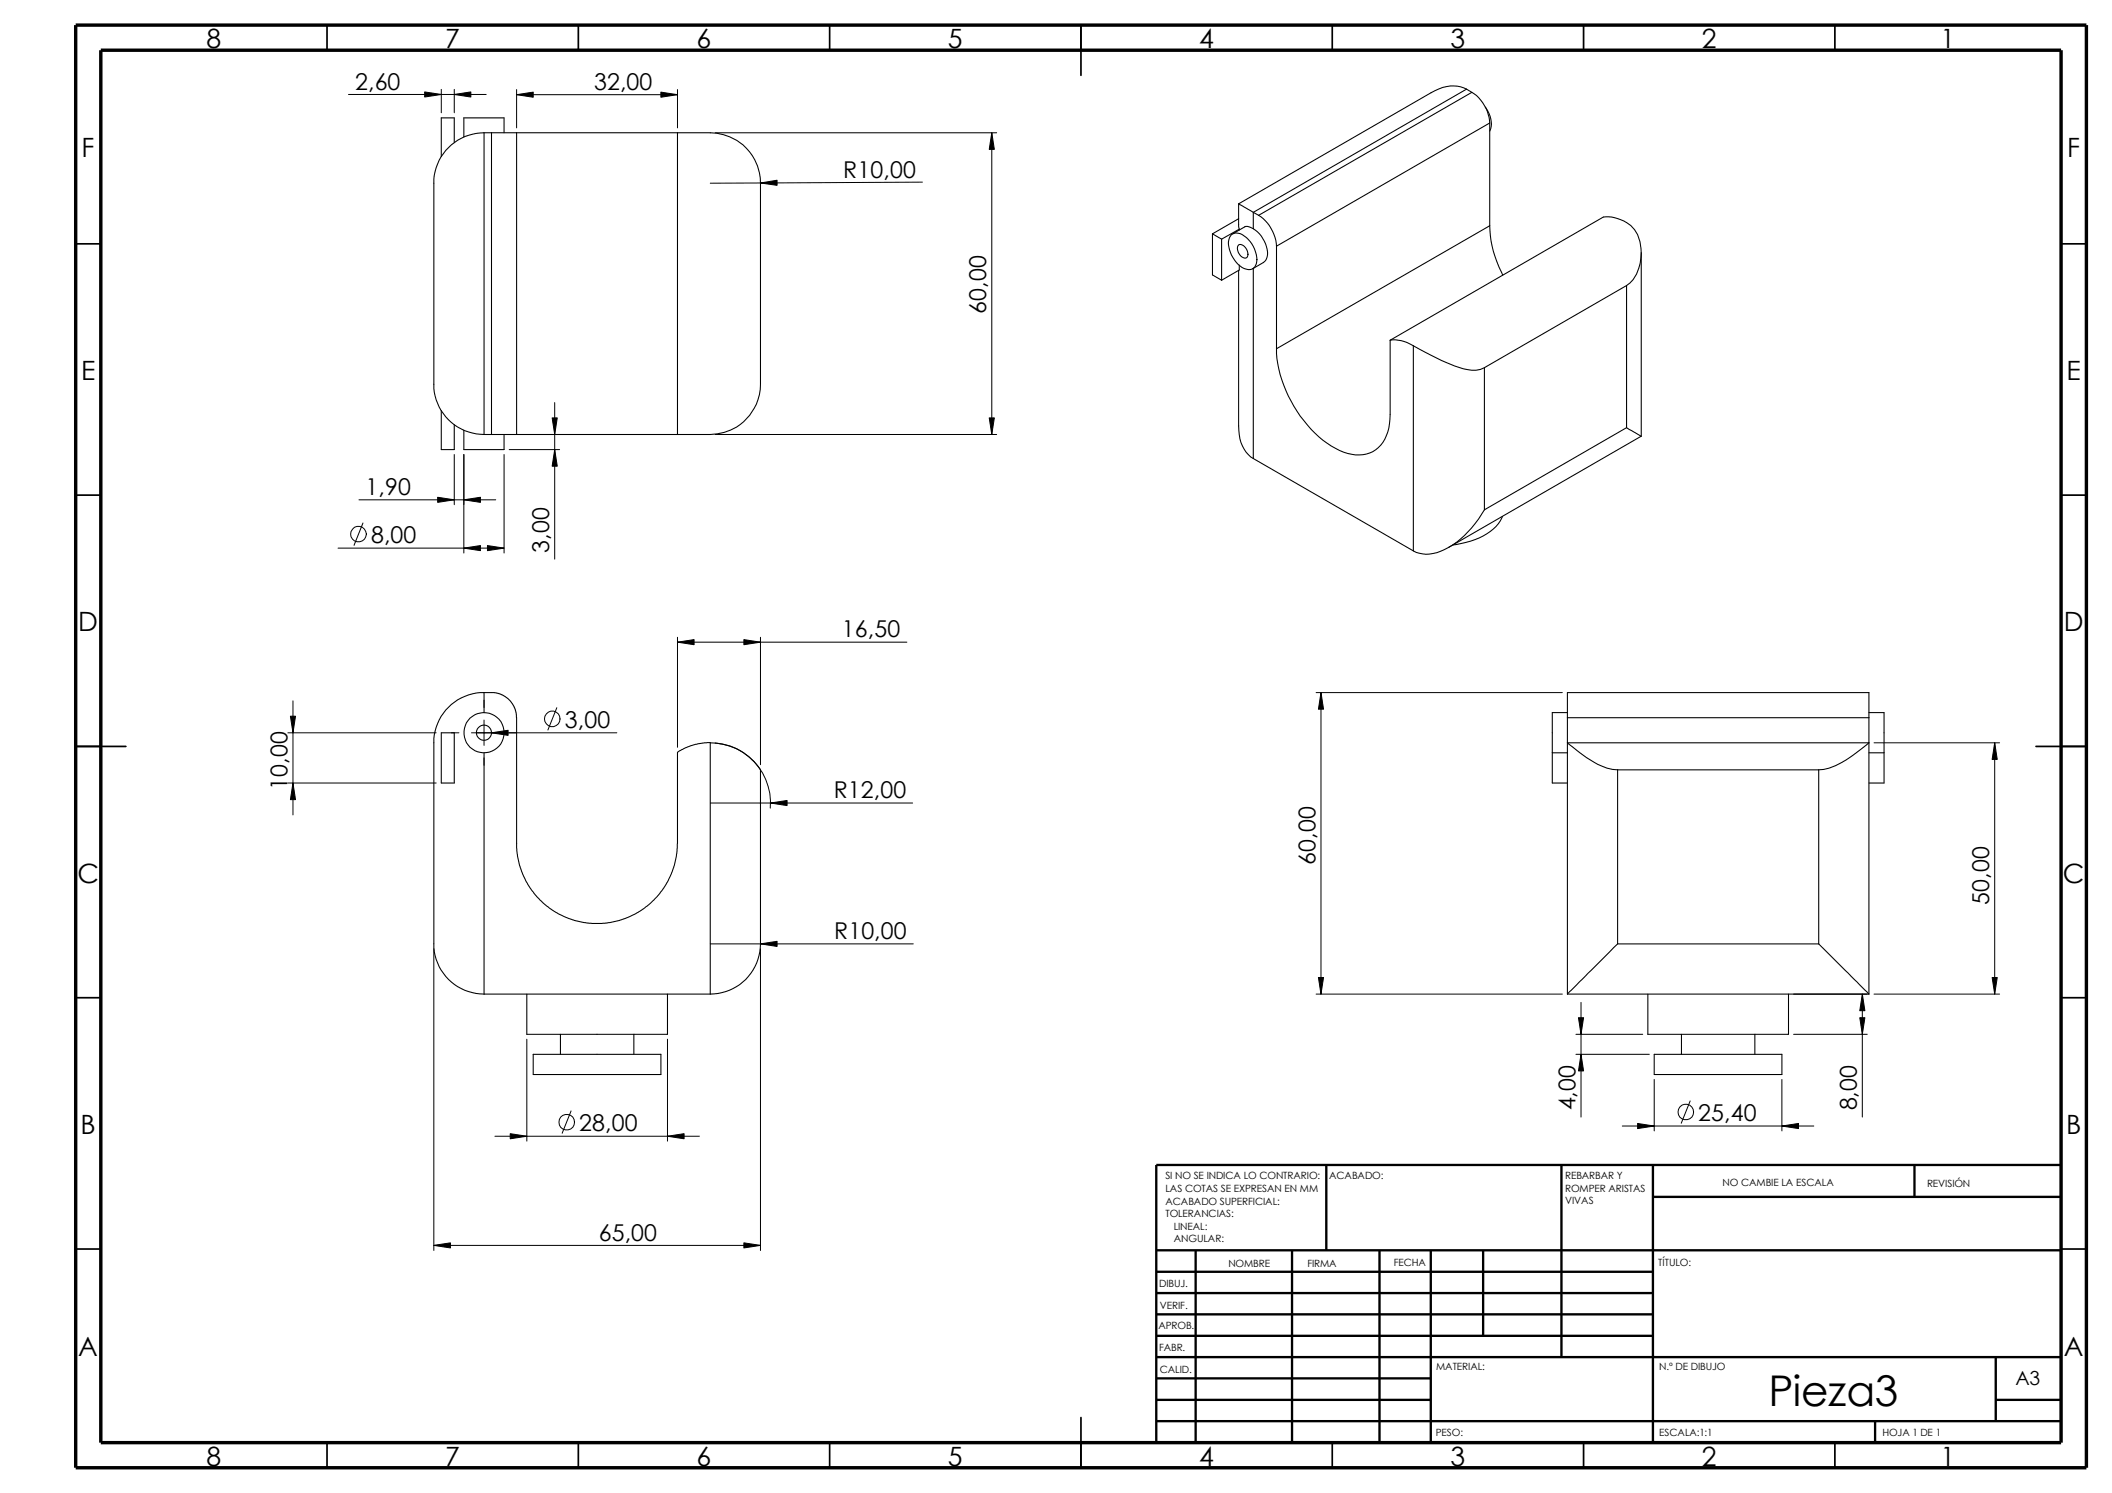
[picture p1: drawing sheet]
<svg xmlns="http://www.w3.org/2000/svg" width="420mm" height="297mm" viewBox="0 0 420 297" stroke-linecap="round" stroke-linejoin="round" font-family="sans-serif">
<g fill="none" stroke="#000" stroke-width=".34">
<path d="M65.1 5v5M115.1 5v5M165 5v5M215 5v10M265 5v5M315 5v5M365 5v5M15.1 48.5h5M410 48.5h5.1M15.1 98.5h5M410 98.5h5.1M15.1 148.5h9.9"/>
<path d="M405 148.5h10.1M15.1 198.5h5M410 198.5h5.1M15.1 248.5h5M410 248.5h5.1M65.1 287v5M115.1 287v5M165 287v5M215 282v10M265 287v5M315 287v5M365 287v5"/>
</g>
<g fill="none" stroke="#000" stroke-width=".47">
<path d="M263.9 231.8v17M310.6 231.8v38.2M328.8 238.1h81.2M328.8 231.8v55.2M380.9 231.8v6.3M410 231.8h-180v55.2M230 248.8h180M230 257.3h98.8M230 253h98.8M237.9 248.8v38.2M257 248.8v38.2M274.4 248.8v38.2"/>
<path d="M284.6 248.8v38.2M295.1 248.8v17M230 261.5h98.8M230 265.8h98.8M230 278.5h54.6M230 274.2h54.6M230 270h180M397 278.5h13M397 270v12.7M230 282.7h180M373 282.7v4.3"/>
</g>
<path d="M15.1 5h400v287h-400zM20.1 10h389.9v277h-389.9z" fill="none" stroke="#000" stroke-width=".68" stroke-linecap="butt"/>
<g fill="none" stroke="#000" stroke-width=".21">
<path d="M291.7 17.7a7 7 0 0 0-7 .8l-38.3 22.1M291.7 17.7l-42.4 24.5M291.7 17.7l1.1 .7M292.8 18.4a7.9 7.9 0 0 1 3.6 6.1M292.8 18.4l-42.4 24.4M90.4 28.4v-4.9h-2.6v7.7M96.3 26.4a10 10 0 0 0-10 10v40.1a10 10 0 0 0 10 9.9M96.3 26.4h45a10 10 0 0 1 10 10v40.1a10 10 0 0 1-10 9.9h-45M96.3 26.4v60M97.8 26.4v60M100.3 26.4v-2.9h-8v3.8M102.8 26.4v60"/>
<path d="M134.8 26.4v60M295.5 21.3a4.9 4.9 0 0 1 .9 4.8M296.4 24.5l-42.5 24.5M296.4 24.5v20.4M241.2 46.5l1.8 1.1M241.2 46.5v8.2l1.8 1.1M243 47.6v8.2M245 46.7a2.35 2.35 0 0 1 2.9 .5 5.8 5.8 0 0 1 2 5.3 1.58 1.58 0 0 1-2.4 .9 6 6 0 0 1-3-5.7zM246.4 48.7a1.73 1.73 0 0 1 1.8 2.2 .65 .65 0 0 1-.5 .5 .65 .65 0 0 1-.6-.3 1.88 1.88 0 0 1-.7-2.4zM246.4 40.6v4.4l.1 .6M246.4 53.8v31a7.1 7.1 0 0 0 2.9 6.4M246.4 40.6l2.9 1.6"/>
<path d="M246.4 43.5l-5.2 3M246.5 45.6v.2M246.5 52.7v1l-3.5 2.1M246.5 45.6l-3.5 2M249.3 45.5a6 6 0 0 1 2.8 5.6 1.6 1.6 0 0 1-.8 1.1l-2.1 1.3M249.3 45.5l-.4-.2a1.37 1.37 0 0 0-1.3-.2l-2.4 1.4M249.3 42.2v3.3M249.3 53.4v37.8M249.3 42.2l1.1 .6M250.4 42.8a8 8 0 0 1 3.5 6.2M253.9 49v20.4M296.4 44.9a21.9 21.9 0 0 0 2.5 9.8"/>
<path d="M296.4 44.9l-42.5 24.5M323.6 56.8a7.4 7.4 0 0 0 2.9-6.3 6.5 6.5 0 0 0-3.5-6.6l-2.4-.7h-1.6l-42.4 24.5M323.6 56.8l-28.3 16.4M323.6 56.8v28.3M326.5 50.2v36.6M276.6 67.7a6.7 6.7 0 0 1 4.6 1.1M276.6 67.7v14.8a8.1 8.1 0 0 1-3.5 7.4 7.7 7.7 0 0 1-7.4-.7 24.2 24.2 0 0 1-9.9-11.5 20.9 20.9 0 0 1-1.9-8.3M281.2 68.8a53.1 53.1 0 0 0 9.9 4.6 5.9 5.9 0 0 0 4.2-.2M281.2 68.8v40.8M295.3 73.2v28.2M87.8 81.7v7.8h2.6v-5M92.3 85.6v3.9h8v-3.1"/>
<path d="M249.3 91.2l31.9 18.4M323.6 85.1l2.9 1.7M323.6 85.1l-28.3 16.3M326.5 86.8l-38.3 22.1M295.3 101.4a18.4 18.4 0 0 1-9.4 8.5 5.9 5.9 0 0 1-4.7-.3M298.9 102.7a10 10 0 0 1-7.2 5.2l-2.6 .5M96.3 137.8h2.4l1 .3 .8 .5 1.4 1.4 .5 .8 .3 1.1 .1 26.8 .6 3.5 .6 1.7 1 2.1 1.2 1.8 2.5 2.5 1.8 1.2 2.1 1 1.7 .6 1.9 .5 1.6 .1 2.9-.1 2.5-.5 1.7-.6 2.1-1 1.8-1.2 2-1.9 1.3-1.7 .7-1.2 1-2.2 .3-1.1 .6-2.9 .1-19.6 1.5-.9 2.1-.7 2.9-.4M96.3 137.8a10 10 0 0 0-10 10v40a10 10 0 0 0 10 10M96.3 137.8v4M87.8 145.8h2.6v10h-2.6zM96.3 149.8v48M141.3 147.8a11.8 11.8 0 0 1 10 5.4v34.6a10 10 0 0 1-10 10"/>
<path d="M141.3 147.8v50M308.8 149.8h3M311.8 141.8h-3v14h3M311.8 142.8h60M321.8 153.2a14.2 14.2 0 0 1-8-3.8l-2-1.6h60l-.3 .3a28.5 28.5 0 0 1-7.6 4.7l-2.1 .4M321.8 153.2h40M321.8 153.2v34.6M361.8 153.2v34.6M371.8 141.8h3v14h-3M371.8 149.8h3M96.3 197.8h45M104.8 197.8v8h28v-8"/>
<path d="M311.8 197.8h60M311.8 197.8v-60h60v60M321.8 187.8l-10 10M321.8 187.8h40M327.8 197.8v8h28v-8M361.8 187.8l10 10M106.1 209.8h25.4v4h-25.4zM111.5 205.8v4M126.1 205.8v4M329.1 209.8h25.4v4h-25.4zM334.5 205.8v4M349.1 205.8v4"/>
<circle cx="96.3" cy="145.8" r="1.5"/>
<circle cx="96.3" cy="145.8" r="4"/>
</g>
<g fill="none" stroke="#000" stroke-width=".2">
<path d="M69.3 18.8h27.4M84.5 18.3l3.3 .5-3.3 .5zM87.8 17.8v4.6M90.4 18.8l3.3-.5v1zM90.4 17.8v4.6M102.8 18.8l3.3-.5v1zM102.8 18.8h32M102.8 17.8v7.6M131.5 18.3l3.3 .5-3.3 .5zM134.8 17.8v7.6M142.3 26.4h56M151.3 36.4l3.3-.5v1z"/>
<path d="M183.5 36.2l-42.2 .2M197.3 26.4l.5 3.3h-1zM197.3 26.4v60M71.4 99.4h27.2M87.1 98.9l3.3 .5-3.3 .5zM90.4 90.4v10M92.3 99.4l3.3-.5v1zM92.3 90.4v19.6M100.3 90.4v19.6M101.3 89.5h10M109.8 83.1h1.1l-.5 3.3zM110.4 89.5l.5 3.3h-1.1z"/>
<path d="M110.4 80.1v31.2M142.3 86.4h56M196.8 83.1h1l-.5 3.3zM67.3 109.1h33M72.2 104.1l-1.8 4.4M92.3 109.1l3.3-.6v1.1zM97 108.5l3.3 .6-3.3 .5zM58.3 139.4v22.7M96.3 139.3v1.5M134.8 127.8l3.3-.5v1zM134.8 126.8v21.9M134.8 127.8h45.6"/>
<path d="M148 127.3l3.3 .5-3.3 .5zM151.3 126.8v25.3M261.8 137.8h49M262.8 137.8l.5 3.3h-1zM262.8 137.8v60M57.3 145.8h29.5M57.3 155.8h29.5M57.8 142.5h1l-.5 3.3zM58.3 155.8l.5 3.3h-1zM89.8 145.8h1.5M93.8 145.8h28.9M96.3 143.3v5"/>
<path d="M96.3 150.8v1.5M97.8 145.8l3.3-.5v1zM110.8 140.8l-1.8 4.4M141.3 159.8h40.3M142.3 147.8a11.9 11.9 0 0 1 10.9 13M153.3 159.8l3.3-.5v1zM372.8 147.8h25M396.8 147.8l.5 3.3h-1zM396.8 147.8v50M86.3 188.8v60M141.3 187.8h40.4M151.3 187.8l3.3-.5v1z"/>
<path d="M151.3 188.8v60M261.8 197.8h49M262.3 194.5h1l-.5 3.3zM314.5 199.4v22.8M356.8 197.8h14.7M370.5 197.8l.5 3.3h-1zM370.5 197.8v24.4M372.8 197.8h25M396.3 194.5h1l-.5 3.3zM104.8 206.8v20.2M132.8 206.8v20.2M313.5 209.8h14.6"/>
<path d="M313.5 205.8h13.3M314 202.5h1l-.5 3.3zM314.5 209.8l.5 3.3h-1zM329.1 214.8v10.2M336.2 219l-1.7 4.5M354.5 214.8v10.2M356.8 205.8h14.7M370 202.5h1l-.5 3.3zM98.5 226.1h40.6M101.5 225.6l3.3 .5-3.3 .5zM113.6 221l-1.8 4.5M132.8 226.1l3.3-.5v1z"/>
<path d="M322.7 224h38.1M325.8 223.5l3.3 .5-3.3 .5zM354.5 224l3.3-.5v1zM86.3 247.8l3.3-.5v1zM86.3 247.8h65M148 247.3l3.3 .5-3.3 .5z"/>
<circle cx="71.3" cy="106.3" r="1.57"/>
<circle cx="109.9" cy="143" r="1.55"/>
<circle cx="112.7" cy="223.3" r="1.56"/>
<circle cx="335.4" cy="221.2" r="1.56"/>
</g>
<g fill="#000">
<path d="M84.5 18.3l3.3 .5-3.3 .5zM90.4 18.8l3.3-.5v1zM102.8 18.8l3.3-.5v1zM131.5 18.3l3.3 .5-3.3 .5zM151.3 36.4l3.3-.5v1zM197.3 26.4l.5 3.3h-1zM87.1 98.9l3.3 .5-3.3 .5zM92.3 99.4l3.3-.5v1zM110.4 89.5l.5 3.3h-1.1zM109.8 83.1h1.1l-.5 3.3zM196.8 83.1h1l-.5 3.3zM92.3 109.1l3.3-.6v1.1z"/>
<path d="M97 108.5l3.3 .6-3.3 .5zM134.8 127.8l3.3-.5v1zM148 127.3l3.3 .5-3.3 .5zM262.8 137.8l.5 3.3h-1zM57.8 142.5h1l-.5 3.3zM58.3 155.8l.5 3.3h-1zM97.8 145.8l3.3-.5v1zM153.3 159.8l3.3-.5v1zM396.8 147.8l.5 3.3h-1zM151.3 187.8l3.3-.5v1zM262.3 194.5h1l-.5 3.3zM370.5 197.8l.5 3.3h-1z"/>
<path d="M396.3 194.5h1l-.5 3.3zM314 202.5h1l-.5 3.3zM314.5 209.8l.5 3.3h-1zM370 202.5h1l-.5 3.3zM101.5 225.6l3.3 .5-3.3 .5zM132.8 226.1l3.3-.5v1zM325.8 223.5l3.3 .5-3.3 .5zM354.5 224l3.3-.5v1zM86.3 247.8l3.3-.5v1zM148 247.3l3.3 .5-3.3 .5z"/>
</g>
<text font-size="8.4" x="351.8" y="279.7">Pieza3</text>
<g font-size="5.3">
<text x="41.1" y="9.6">8</text>
<text x="88.6" y="9.6">7</text>
<text x="138.6" y="9.6">6</text>
<text x="188.6" y="9.6">5</text>
<text x="238.6" y="9.6">4</text>
<text x="288.6" y="9.6">3</text>
<text x="338.6" y="9.6">2</text>
<text x="386.1" y="9.6">1</text>
<text x="16.2" y="31.3">F</text>
<text x="411.3" y="31.3">F</text>
<text x="16.1" y="75.6">E</text>
<text x="411.1" y="75.6">E</text>
<text x="15.6" y="125.6">D</text>
<text x="410.6" y="125.6">D</text>
<text x="15.4" y="175.6">C</text>
<text x="410.4" y="175.6">C</text>
<text x="16" y="225.6">B</text>
<text x="411" y="225.6">B</text>
<text x="15.6" y="269.8">A</text>
<text x="410.6" y="269.8">A</text>
<text x="41.1" y="291.6">8</text>
<text x="88.6" y="291.6">7</text>
<text x="138.6" y="291.6">6</text>
<text x="188.6" y="291.6">5</text>
<text x="238.6" y="291.6">4</text>
<text x="288.6" y="291.6">3</text>
<text x="338.6" y="291.6">2</text>
<text x="386.1" y="291.6">1</text>
</g>
<g font-size="4.6">
<text x="70.6" y="17.9">2,60</text>
<text x="118.2" y="17.9">32,00</text>
<text x="167.8" y="35.4">R10,00</text>
<text x="196.2" y="62.4" transform="rotate(-90 196.2 62.4)">60,00</text>
<text x="72.7" y="98.5">1,90</text>
<text x="73.8" y="108.1">8,00</text>
<text x="109.3" y="109.9" transform="rotate(-90 109.3 109.9)">3,00</text>
<text x="167.5" y="126.8">16,50</text>
<text x="112.4" y="144.8">3,00</text>
<text x="57.2" y="157.1" transform="rotate(-90 57.2 157.1)">10,00</text>
<text x="165.9" y="158.8">R12,00</text>
<text x="261.7" y="172.1" transform="rotate(-90 261.7 172.1)">60,00</text>
<text x="395.7" y="180" transform="rotate(-90 395.7 180)">50,00</text>
<text x="165.9" y="186.9">R10,00</text>
<text x="313.4" y="220.9" transform="rotate(-90 313.4 220.9)">4,00</text>
<text x="369.4" y="220.9" transform="rotate(-90 369.4 220.9)">8,00</text>
<text x="115.2" y="225">28,00</text>
<text x="337.9" y="223">25,40</text>
<text x="119.1" y="246.8">65,00</text>
</g>
<text font-size="3.9" x="400.9" y="275.5">A3</text>
<g font-size="2">
<text x="231.8" y="234.7">SI NO SE INDICA LO CONTRARIO:</text>
<text x="231.8" y="237.2">LAS COTAS SE EXPRESAN EN MM</text>
<text x="231.8" y="239.6">ACABADO SUPERFICIAL:</text>
<text x="264.4" y="234.7">ACABADO:</text>
<text x="311.4" y="234.6">REBARBAR Y</text>
<text x="311.4" y="237.1">ROMPER ARISTAS</text>
<text x="311.4" y="239.6">VIVAS</text>
<text x="342.7" y="236">NO CAMBIE LA ESCALA</text>
<text x="383.4" y="236.2">REVISIÓN</text>
<text x="231.8" y="242.1">TOLERANCIAS:</text>
<text x="233.5" y="244.6">LINEAL:</text>
<text x="233.5" y="247.1">ANGULAR:</text>
<text x="277.3" y="252">FECHA</text>
<text x="329.9" y="252">TÍTULO:</text>
<text x="230.6" y="256.1">DIBUJ.</text>
<text x="244.4" y="252.1">NOMBRE</text>
<text x="260.1" y="252">FIRMA</text>
<text x="230.7" y="260.4">VERIF.</text>
<text x="230.5" y="264.5">APROB.</text>
<text x="230.6" y="268.8">FABR.</text>
<text x="230.7" y="273.2">CALID.</text>
<text x="285.7" y="272.6">MATERIAL:</text>
<text x="330.1" y="272.6">N.º DE DIBUJO</text>
<text x="285.7" y="285.6">PESO:</text>
<text x="330.1" y="285.7">ESCALA:1:1</text>
<text x="374.5" y="285.7">HOJA 1 DE 1</text>
</g>
</svg>
